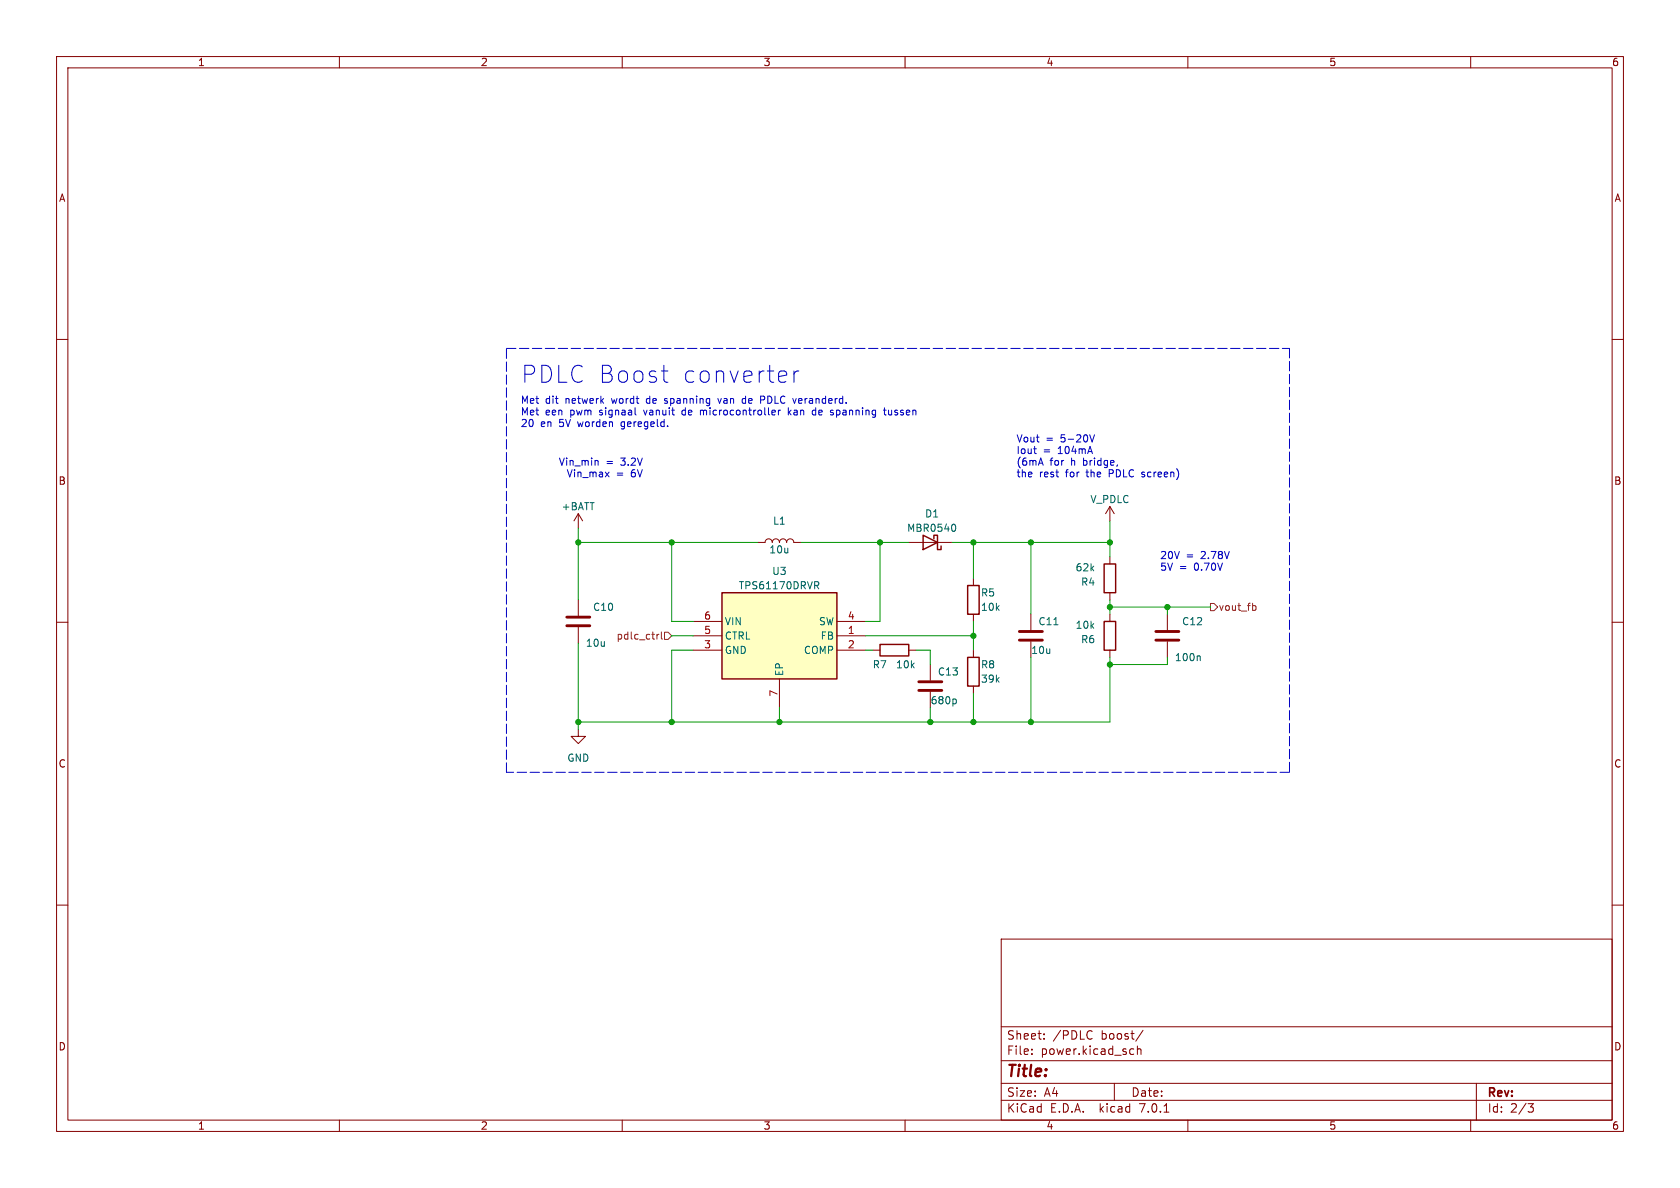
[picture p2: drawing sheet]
<svg xmlns="http://www.w3.org/2000/svg" width="297mm" height="210mm" viewBox="0 0 297 210" stroke-linecap="round" stroke-linejoin="round" font-family="sans-serif">
<g fill="none" stroke="#840000" stroke-width=".18">
<path d="M10 10h277v190h-277zM12 12h273v186h-273zM60 10v2M110 10v2M160 10v2M210 10v2M260 10v2M10 60h2M285 60h2M102.2 90.8v2.5M102.2 90.8l-.7 1.3M102.2 90.8l.8 1.3"/>
<path d="M134 95.9h1.3a.64 .64 0 0 1 .6-.6 .64 .64 0 0 1 .6 .6 .64 .64 0 0 1 .7-.6 .64 .64 0 0 1 .6 .6 .64 .64 0 0 1 .6-.6 .64 .64 0 0 1 .7 .6 .64 .64 0 0 1 .6-.6 .64 .64 0 0 1 .6 .6h1.3M160.7 95.9h7.6M196.2 89.5l-.7 1.3M196.2 89.5v2.6M196.2 98.4v1.3M196.2 89.5l.8 1.3M10 110h2M102.2 106v2.8M102.2 110.9v2.8M122.6 112.4h5M122.6 114.9h5M122.6 109.9h5"/>
<path d="M148 112.4h5M148 114.9h5M148 109.9h5M154.3 114.9h1.3M160.7 114.9h1.2M164.5 117.5v2.8M172.1 102.2v1.3M172.1 108.6v1.3M172.1 114.9v1.3M182.2 108.6v2.8M182.2 113.4v2.8M196.2 104.8v1.2"/>
<path d="M196.2 108.6v1.3M196.2 114.9v1.3M206.4 108.6v2.8M206.4 113.4v2.8M285 110h2M102.2 128.9v1.3h1.3l-1.3 1.2-1.2-1.2h1.2M137.8 120v5.1M164.5 122.3v2.8M172.1 121.3v1.3M10 160h2M285 160h2M177 166h108v32h-108z"/>
<path d="M60 198v2M110 198v2M160 198v2M177 194.5h108M177 191.5h108M177 187.5h108M177 181.5h108M182.4 186.3v.1M182.4 185.5v.1M184.6 183.6v.1M184.6 182.8v.1M192.8 182.2l.3 .1"/>
<path d="M193.1 183.6l-.3 .1M197 191.5v3M200 185.4l.4 .1M200.4 186.3l-.4 .1M201.1 185.5l.2-.1 .3 .1 .1 .9M201.1 184.9v1.5M202.1 182.1l-1.3 2M205.8 196.6h.8M210 198v2M260 198v2M261 191.5v6.5M270.1 195.1h1l-.5 .6 .4 .1 .1 .5-.3 .3h-.4"/>
</g>
<path d="M100.2 110.6h4.1M100.2 109.1h4.1M180.2 113.2h4.1M180.2 111.6h4.1M204.3 113.2h4.1M204.3 111.6h4.1M162.4 122h4.1M162.4 120.5h4.1" fill="none" stroke="#840000" stroke-width=".51"/>
<path d="M127.6 104.8h20.4v15.2h-20.4z" fill="#ffffc2" stroke="#ffffc2" stroke-width=".18"/>
<path d="M163.2 94.6l2.5 1.3-2.5 1.3zM165.1 95.3v-.7h.6v2.6h.7v-.7M195.2 99.7h2v5.1h-2zM127.6 104.8h20.4v15.2h-20.4zM155.6 113.9h5.1v2.1h-5.1zM171.1 103.5h2v5.1h-2zM171.1 116.2h2v5.1h-2zM195.2 109.9h2v5h-2z" fill="none" stroke="#840000" stroke-width=".25"/>
<path d="M168.7 92.7a.79 .79 0 0 1 0 1.2M144 102.8h.5l.2 .3-.1 .3-.6 .1M144.3 103.5l.4 .6M212 115.9l.2 .2v.7M169 123.6l.1 .2-.1 .6" fill="none" stroke="#006464" stroke-width=".18"/>
<path d="M116.1 112.1v.9M116.5 112.1l-.4 .3M116.9 111.7v1.1l.2 .2M117.5 111.8h.6l.6 .6-.6 .6h-.6zM214 106.7h.6l.7 .6-.7 .7h-.6zM221.8 107.1l.2 .2v.4l-.2 .2" fill="none" stroke="#725600" stroke-width=".18"/>
<g fill="none" stroke="#0000c2" stroke-width=".18">
<path d="M112.3 72.1v1.1l.2 .2M116.9 65.6h1.2M117.5 67.4l.6 .2M118 75.3v.1M131.3 70.5l-.1 .2 .1 .5M134.5 70.7h.5M135 70h-.5v1.3M136.5 73.2l.1 .2 .4-.1M136.5 72.7l.1-.2h.3l.2 .2v.1l-.6 .1M137.6 72.5v.9M138 72.5l-.4 .2M139.4 72.1v1.3"/>
<path d="M139.9 72.5l-.5 .5M140.4 65.6v2M141.2 65.6a.77 .77 0 0 0-.8 .5M143.8 72.5l-.2 .2v.4l.2 .3M146.8 73.3l.4 .1M146.9 72.9h.3M147.2 72.5l-.3 .1M156.2 72.5h.5M156.4 72.1v1.1l.3 .2M192.6 76.9l.5 1.2 .4-1.2M105.4 81.4l.3 .2v.6M107 83.5l.7 .8"/>
<path d="M107.7 83.5l-.7 .8M197.5 82.2v.2"/>
</g>
<path d="M89.5 61.6h138.5M228 61.6v74.9M89.5 136.5v-74.9M228 136.5h-138.5" fill="none" stroke="#0000c2" stroke-width=".18" stroke-dasharray="1.7 .6"/>
<g fill="none" stroke="#009600" stroke-width=".18">
<path d="M102.2 95.9h31.8M102.2 93.3v12.7M118.7 95.9v14h3.9M141.6 95.9h19.1M155.6 95.9v14h-2.6M168.3 95.9h27.9M172.1 95.9v6.3M182.2 95.9v12.7M196.2 92.1v6.3M102.2 113.7v15.2M118.7 112.4h3.9M122.6 114.9h-3.9v12.7"/>
<path d="M153 114.9h1.3M153 112.4h19.1M161.9 114.9h2.6v2.6M172.1 109.9v5M182.2 116.2v11.4M196.2 116.2v11.4h-94M196.2 106v2.6M196.2 107.3h17.8M206.4 116.2v1.3h-10.2M206.4 107.3v1.3M137.8 125.1v2.5M164.5 125.1v2.5"/>
<path d="M172.1 122.6v5"/>
</g>
<g fill="#009600" stroke="#009600" stroke-width=".18">
<circle cx="118.7" cy="95.9" r=".46"/>
<circle cx="102.2" cy="127.6" r=".46"/>
<circle cx="102.2" cy="95.9" r=".46"/>
<circle cx="118.7" cy="127.6" r=".46"/>
<circle cx="137.8" cy="127.6" r=".46"/>
<circle cx="172.1" cy="112.4" r=".46"/>
<circle cx="172.1" cy="95.9" r=".46"/>
<circle cx="182.2" cy="127.6" r=".46"/>
<circle cx="155.6" cy="95.9" r=".46"/>
<circle cx="164.5" cy="127.6" r=".46"/>
<circle cx="172.1" cy="127.6" r=".46"/>
<circle cx="196.2" cy="117.5" r=".46"/>
<circle cx="196.2" cy="95.9" r=".46"/>
<circle cx="196.2" cy="107.3" r=".46"/>
<circle cx="182.2" cy="95.9" r=".46"/>
<circle cx="206.4" cy="107.3" r=".46"/>
</g>
<g font-size="4.2" fill="#0000c2">
<text x="92.1" y="67.9">PDLC Boost</text>
<text x="120.2" y="67.9">converter</text>
</g>
<text font-size="2.8" fill="#840000" x="178" y="190.8">Title:</text>
<g font-size="2.1" fill="#840000">
<text x="178" y="183.9">Sheet:</text>
<text x="186.2" y="183.9">/PDLC</text>
<text x="194.7" y="183.9">boost/</text>
<text x="178" y="186.6">File:</text>
<text x="184" y="186.6">power.kicad_sch</text>
<text x="178" y="196.8">KiCad</text>
<text x="178" y="194">Size:</text>
<text x="184.6" y="194">A4</text>
<text x="185.7" y="196.8">E.D.A.</text>
<text x="194.4" y="196.8">kicad</text>
<text x="200" y="194">Date:</text>
<text x="201.5" y="196.8">7.0.1</text>
<text x="263" y="194.2">Rev:</text>
<text x="263" y="196.8">Id:</text>
<text x="267" y="196.8">2/3</text>
</g>
<g font-size="1.8" fill="#840000">
<text x="35" y="11.8">1</text>
<text x="85" y="11.8">2</text>
<text x="135" y="11.8">3</text>
<text x="185" y="11.8">4</text>
<text x="235" y="11.8">5</text>
<text x="285" y="11.8">6</text>
<text x="10.4" y="35.8">A</text>
<text x="285.4" y="35.8">A</text>
<text x="10.3" y="85.8">B</text>
<text x="285.3" y="85.8">B</text>
<text x="10.3" y="135.8">C</text>
<text x="285.3" y="135.8">C</text>
<text x="10.3" y="185.8">D</text>
<text x="285.3" y="185.8">D</text>
<text x="35" y="199.8">1</text>
<text x="85" y="199.8">2</text>
<text x="135" y="199.8">3</text>
<text x="185" y="199.8">4</text>
<text x="235" y="199.8">5</text>
<text x="285" y="199.8">6</text>
</g>
<g font-size="1.8" fill="#0000c2">
<text x="92.1" y="71.5">Met</text>
<text x="96.4" y="71.5">dit</text>
<text x="100" y="71.5">netwerk</text>
<text x="108.3" y="71.5">wordt</text>
<text x="114.5" y="71.5">de</text>
<text x="117.9" y="71.5">spanning</text>
<text x="127.5" y="71.5">van</text>
<text x="131.8" y="71.5">de</text>
<text x="135.2" y="71.5">PDLC veranderd.</text>
<text x="92.1" y="73.5">Met</text>
<text x="92.1" y="75.6">20</text>
<text x="95.6" y="75.6">en</text>
<text x="96.4" y="73.5">een</text>
<text x="98.9" y="75.6">5V worden</text>
<text x="100.9" y="73.5">pwm</text>
<text x="106.1" y="73.5">signaal</text>
<text x="110.1" y="75.6">geregeld.</text>
<text x="114.1" y="73.5">vanuit</text>
<text x="121" y="73.5">de</text>
<text x="124.3" y="73.5">microcontroller</text>
<text x="140" y="73.5">kan</text>
<text x="144.4" y="73.5">de</text>
<text x="147.7" y="73.5">spanning</text>
<text x="157.3" y="73.5">tussen</text>
<text x="98.7" y="82.4">Vin_min</text>
<text x="107" y="82.4">=</text>
<text x="109.7" y="82.4">3.2V</text>
<text x="179.7" y="78.3">Vout</text>
<text x="179.7" y="80.3">Iout</text>
<text x="179.7" y="82.4">(6mA</text>
<text x="184.4" y="80.3">=</text>
<text x="184.9" y="78.3">=</text>
<text x="185.6" y="82.4">for</text>
<text x="187.1" y="80.3">104mA</text>
<text x="187.6" y="78.3">5-20V</text>
<text x="189.4" y="82.4">h</text>
<text x="191.6" y="82.4">bridge,</text>
<text x="100.1" y="84.5">Vin_max</text>
<text x="108.8" y="84.5">=</text>
<text x="111.5" y="84.5">6V</text>
<text x="179.7" y="84.5">the</text>
<text x="183.8" y="84.5">rest</text>
<text x="188.5" y="84.5">for</text>
<text x="192.2" y="84.5">the</text>
<text x="196.3" y="84.5">PDLC screen)</text>
<text x="205.1" y="98.9">20V</text>
<text x="205.1" y="101">5V =</text>
<text x="209.7" y="98.9">=</text>
<text x="211.2" y="101">0.70V</text>
<text x="212.4" y="98.9">2.78V</text>
</g>
<g font-size="1.8" fill="#006464">
<text x="192.7" y="89.1">V_PDLC</text>
<text x="99.2" y="90.4">+BATT</text>
<text x="136.6" y="92.9">L1</text>
<text x="160.3" y="94.2">MBR0540</text>
<text x="163.5" y="91.6">D1</text>
<text x="135.9" y="98">10u</text>
<text x="136.5" y="101.8">U3</text>
<text x="190.1" y="101.2">62k</text>
<text x="130.5" y="104.3">TPS61170DRVR</text>
<text x="173.4" y="105.6">R5</text>
<text x="191.1" y="103.7">R4</text>
<text x="104.8" y="108.1">C10</text>
<text x="128.1" y="113.2">CTRL</text>
<text x="128.1" y="110.7">VIN</text>
<text x="144.7" y="110.7">SW</text>
<text x="145" y="113.2">FB</text>
<text x="173.4" y="108.1">10k</text>
<text x="183.5" y="110.7">C11</text>
<text x="190.1" y="111.3">10k</text>
<text x="191.1" y="113.9">R6</text>
<text x="208.9" y="110.7">C12</text>
<text x="103.5" y="114.5">10u</text>
<text x="128.1" y="115.8">GND</text>
<text x="138.6" y="119.5" transform="rotate(-90 138.6 119.5)">EP</text>
<text x="142" y="115.8">COMP</text>
<text x="154.2" y="118.3">R7</text>
<text x="158.3" y="118.3">10k</text>
<text x="165.7" y="119.6">C13</text>
<text x="173.4" y="118.3">R8</text>
<text x="182.3" y="115.8">10u</text>
<text x="207.7" y="117">100n</text>
<text x="164.5" y="124.7">680p</text>
<text x="173.4" y="120.8">39k</text>
<text x="100.2" y="134.8">GND</text>
</g>
<g font-size="1.8" fill="#725600">
<text x="108.9" y="113.2">pdlc_ctrl</text>
<text x="215.5" y="108.1">vout_fb</text>
</g>
<g font-size="1.8" fill="#a90000">
<text x="124.4" y="112.1">5</text>
<text x="124.4" y="109.6">6</text>
<text x="149.8" y="112.1">1</text>
<text x="149.8" y="109.6">4</text>
<text x="124.4" y="114.7">3</text>
<text x="149.8" y="114.7">2</text>
<text x="137.5" y="123.2" transform="rotate(-90 137.5 123.2)">7</text>
</g>
</svg>
